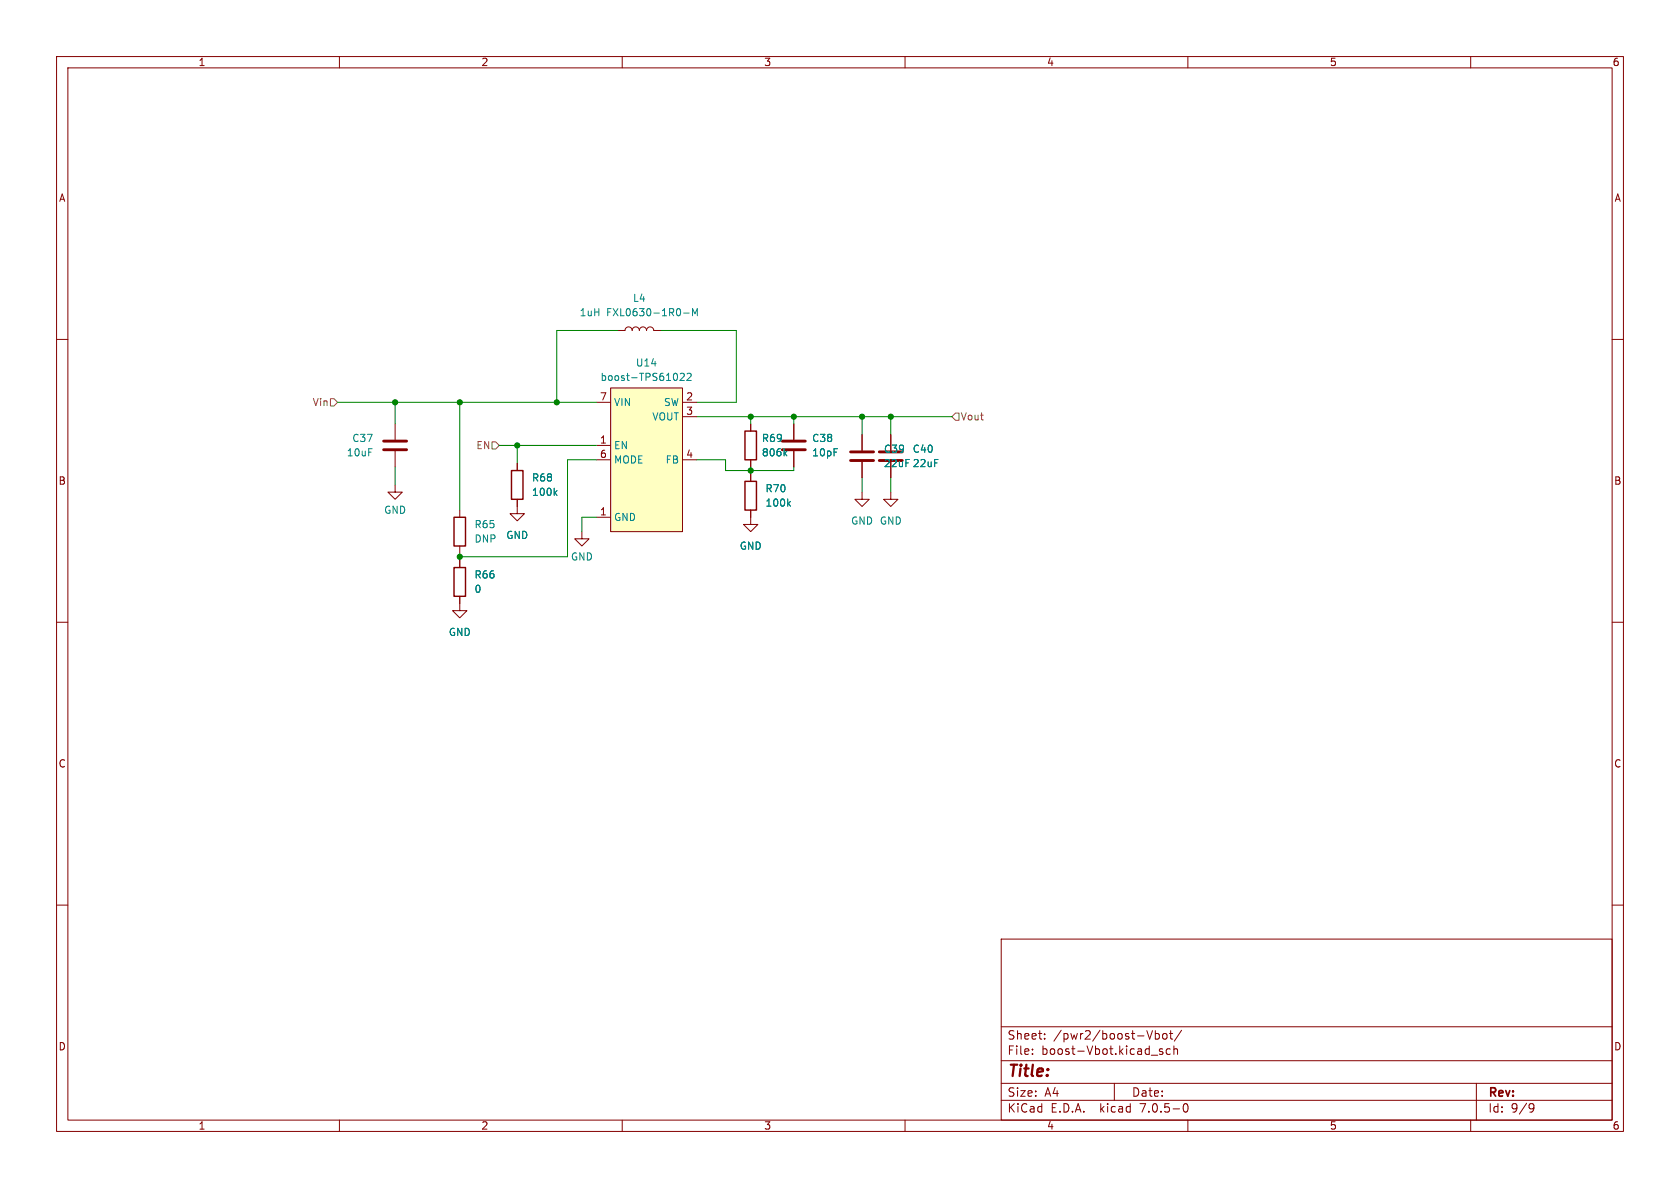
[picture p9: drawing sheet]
<svg xmlns="http://www.w3.org/2000/svg" width="297mm" height="210mm" viewBox="0 0 297 210" stroke-linecap="round" stroke-linejoin="round" font-family="sans-serif">
<g fill="none" stroke="#840000" stroke-width=".18">
<path d="M10 10h277v190h-277zM12 12h273v186h-273zM60 10v2M110 10v2M160 10v2M210 10v2M260 10v2M10 60h2M109.2 58.4h1.3a.64 .64 0 0 1 .6-.6 .64 .64 0 0 1 .7 .6 .64 .64 0 0 1 .6-.6 .64 .64 0 0 1 .6 .6 .64 .64 0 0 1 .7-.6 .64 .64 0 0 1 .6 .6 .64 .64 0 0 1 .6-.6 .64 .64 0 0 1 .7 .6h1.2M285 60h2M69.8 74.9v2.8M69.8 79.8v2.8"/>
<path d="M105.4 78.7h2.5M105.4 71.1h2.5M107.9 68.6h12.7v25.4h-12.7zM120.6 71.1h2.6M120.6 73.7h2.6M132.7 74.9v1.3M140.3 74.9v2.8M140.3 79.8v2.8M152.4 76.8v2.8M157.5 76.8v2.8M69.8 85.7v1.3h1.3l-1.3 1.3-1.2-1.3h1.2M81.3 90.2v1.2"/>
<path d="M81.3 96.5v1.3M81.3 99.1v1.2M91.4 88.3v2.5h1.3l-1.3 1.3-1.2-1.3h1.2M91.4 81.9v1.3M102.9 94v1.3h1.2l-1.2 1.2-1.3-1.2h1.3M105.4 91.4h2.5M105.4 81.3h2.5M120.6 81.3h2.6M132.7 90.2v2.5h1.3l-1.3 1.3-1.3-1.3h1.3M132.7 81.3v1.3M132.7 83.8v1.3M152.4 87v1.3h1.3l-1.3 1.2-1.3-1.2h1.3"/>
<path d="M152.4 81.7v2.8M157.5 87v1.3h1.2l-1.2 1.2-1.3-1.2h1.3M157.5 81.7v2.8M10 110h2M81.3 105.4v2.6h1.2l-1.2 1.2-1.3-1.2h1.3M285 110h2M10 160h2M285 160h2M177 166h108v32h-108zM60 198v2M110 198v2M160 198v2"/>
<path d="M177 194.5h108M177 191.5h108M177 187.5h108M177 181.5h108M182.5 186.3v.1M182.5 185.5v.1M184.7 183.6v.1M184.7 182.8v.1M197 191.5v3M203.5 186.5h1.2M203.7 182.2l-.5 1.5M204.2 182.8l.5-.1 .3 .3v.4l-.2 .2h-.6"/>
<path d="M204.2 182.2v1.5M205.5 185.5l-.3-.1-.2 .2v.2l.5 .2v.3h-.5M205.7 182.8l.3-.1 .3 .3v.4l-.3 .3-.3-.1-.2-.2v-.4zM206.7 182.7h.6M206.9 185.5l-.4-.1-.3 .3v.4l.1 .2h.6M207 182.2v1.3l.3 .2M207.5 185.5l.2-.1 .4 .1 .1 .9M207.5 184.9v1.5M208.9 182.1l-1.3 2M209.3 195.2l.2-.1a.81 .81 0 0 1 .6 .6 .81 .81 0 0 1-.3 .8l-.1 .1a.81 .81 0 0 1-.4-1.4zM210 198v2M260 198v2"/>
<path d="M261 191.5v6.5M270.5 195.2l.4-.1 .2 .1a.99 .99 0 0 1-.4 1.4h-.2M271.2 195.7l-.3 .3h-.4"/>
</g>
<path d="M67.8 79.5h4.1M67.8 78h4.1M138.3 79.5h4.1M138.3 78h4.1M150.4 79.9h4M155.4 79.9h4.1M150.4 81.4h4M155.4 81.4h4.1" fill="none" stroke="#840000" stroke-width=".51"/>
<path d="M131.7 76.2h2v5.1h-2zM80.3 91.4h2v5.1h-2zM90.4 83.2h2.1v5.1h-2.1zM131.7 85.1h2v5.1h-2zM80.3 100.3h2v5.1h-2z" fill="none" stroke="#840000" stroke-width=".25"/>
<path d="M120.9 55.3h.9M122.4 55.8v-1.2l.5 .9 .4-.9v1.2M120.3 66.1l.4-.1 .3 .3-.8 1h.8M121.5 66.1l.5-.1 .2 .3-.8 1h.8M139.1 79.7l-.5 .5M98.1 87.1l.4 .5M98.5 86.7l-.5 .5M138.7 80.1l.4 .5M139.4 89l.3 .5M139.7 88.6l-.4 .5" fill="none" stroke="#008484" stroke-width=".18"/>
<path d="M107.9 68.6h12.7v25.4h-12.7z" fill="#ffffc2" stroke="#ffffc2" stroke-width=".18"/>
<path d="M58.4 70.5h.7l.6 .6-.6 .7h-.7zM87 78.1h.6l.7 .6-.7 .7h-.6zM168.9 73h.6v1.3h-.6l-.6-.6z" fill="none" stroke="#848400" stroke-width=".18"/>
<g fill="none" stroke="#008400" stroke-width=".18">
<path d="M109.2 58.4h-10.8v12.7M116.8 58.4h13.4v12.7h-7M59.7 71.1h45.7M69.8 71.1v3.8M81.3 71.1v19.1M88.3 78.7h17.1M91.4 78.7v3.2M123.2 73.7h45.1M132.7 73.7v1.2M140.3 73.7v1.2M152.4 73.7v3.1M157.5 73.7v3.1"/>
<path d="M69.8 82.6v3.1M81.3 97.8v1.3M105.4 81.3h-5.1v17.1h-19M105.4 91.4h-2.5v2.6M123.2 81.3h5.1v1.9h12v-.6M132.7 82.6v1.2M152.4 84.5v2.5M157.5 84.5v2.5"/>
</g>
<g fill="#008400" stroke="#008400" stroke-width=".18">
<circle cx="152.4" cy="73.7" r=".46"/>
<circle cx="132.7" cy="83.2" r=".46"/>
<circle cx="132.7" cy="73.7" r=".46"/>
<circle cx="140.3" cy="73.7" r=".46"/>
<circle cx="157.5" cy="73.7" r=".46"/>
<circle cx="81.3" cy="98.4" r=".46"/>
<circle cx="98.4" cy="71.1" r=".46"/>
<circle cx="81.3" cy="71.1" r=".46"/>
<circle cx="69.8" cy="71.1" r=".46"/>
<circle cx="91.4" cy="78.7" r=".46"/>
</g>
<text font-size="2.8" fill="#840000" x="178" y="190.8">Title:</text>
<g font-size="2.1" fill="#840000">
<text x="178" y="183.9">Sheet:</text>
<text x="186.2" y="183.9">/pwr2/boost-Vbot/</text>
<text x="178" y="186.6">File:</text>
<text x="184" y="186.6">boost-Vbot.kicad_sch</text>
<text x="178" y="196.8">KiCad</text>
<text x="178" y="194">Size:</text>
<text x="184.6" y="194">A4</text>
<text x="185.7" y="196.8">E.D.A.</text>
<text x="194.4" y="196.8">kicad</text>
<text x="200" y="194">Date:</text>
<text x="201.5" y="196.8">7.0.5-0</text>
<text x="263" y="194.2">Rev:</text>
<text x="263" y="196.8">Id:</text>
<text x="267" y="196.8">9/9</text>
</g>
<g font-size="1.8" fill="#840000">
<text x="35" y="11.8">1</text>
<text x="85" y="11.8">2</text>
<text x="135" y="11.8">3</text>
<text x="185" y="11.8">4</text>
<text x="235" y="11.8">5</text>
<text x="285" y="11.8">6</text>
<text x="10.4" y="35.8">A</text>
<text x="285.4" y="35.8">A</text>
<text x="106" y="70.9">7</text>
<text x="121.3" y="70.9">2</text>
<text x="121.3" y="73.4">3</text>
<text x="106" y="78.5">1</text>
<text x="106" y="81">6</text>
<text x="121.3" y="81">4</text>
<text x="10.3" y="85.8">B</text>
<text x="285.3" y="85.8">B</text>
<text x="106" y="91.2">1</text>
<text x="10.3" y="135.8">C</text>
<text x="285.3" y="135.8">C</text>
<text x="10.3" y="185.8">D</text>
<text x="285.3" y="185.8">D</text>
<text x="35" y="199.8">1</text>
<text x="85" y="199.8">2</text>
<text x="135" y="199.8">3</text>
<text x="185" y="199.8">4</text>
<text x="235" y="199.8">5</text>
<text x="285" y="199.8">6</text>
</g>
<g font-size="1.8" fill="#008484">
<text x="111.8" y="53.5">L4</text>
<text x="102.4" y="56.1">1uH</text>
<text x="107.2" y="56.1">FXL0630-1R0-M</text>
<text x="112.4" y="65">U14</text>
<text x="106.1" y="67.5">boost-TPS61022</text>
<text x="108.5" y="71.9">VIN</text>
<text x="117.4" y="71.9">SW</text>
<text x="115.3" y="74.5">VOUT</text>
<text x="61.2" y="80.8">10uF</text>
<text x="62.2" y="78.3">C37</text>
<text x="108.5" y="79.6">EN</text>
<text x="108.5" y="82.1">MODE</text>
<text x="117.7" y="82.1">FB</text>
<text x="134.6" y="78.3">R69</text>
<text x="134.6" y="80.8">806k</text>
<text x="143.5" y="78.3">C38</text>
<text x="143.5" y="80.8">10pF</text>
<text x="156.2" y="80.2">C39</text>
<text x="156.2" y="82.7">22uF 22uF</text>
<text x="161.3" y="80.2">C40</text>
<text x="94" y="85.3">R68</text>
<text x="94" y="87.8">100k</text>
<text x="135.3" y="87.2">R70</text>
<text x="135.3" y="89.7">100k</text>
<text x="67.9" y="91">GND</text>
<text x="83.8" y="93.5">R65</text>
<text x="89.4" y="95.4">GND</text>
<text x="108.5" y="92.3">GND</text>
<text x="150.4" y="92.9">GND GND</text>
<text x="83.8" y="96.1">DNP</text>
<text x="100.9" y="99.3">GND</text>
<text x="130.7" y="97.3">GND</text>
<text x="83.8" y="102.4">R66</text>
<text x="83.8" y="105">0</text>
<text x="79.3" y="112.6">GND</text>
</g>
<g font-size="1.8" fill="#848400">
<text x="55.3" y="71.9">Vin</text>
<text x="169.7" y="74.5">Vout</text>
<text x="84.2" y="79.6">EN</text>
</g>
</svg>
